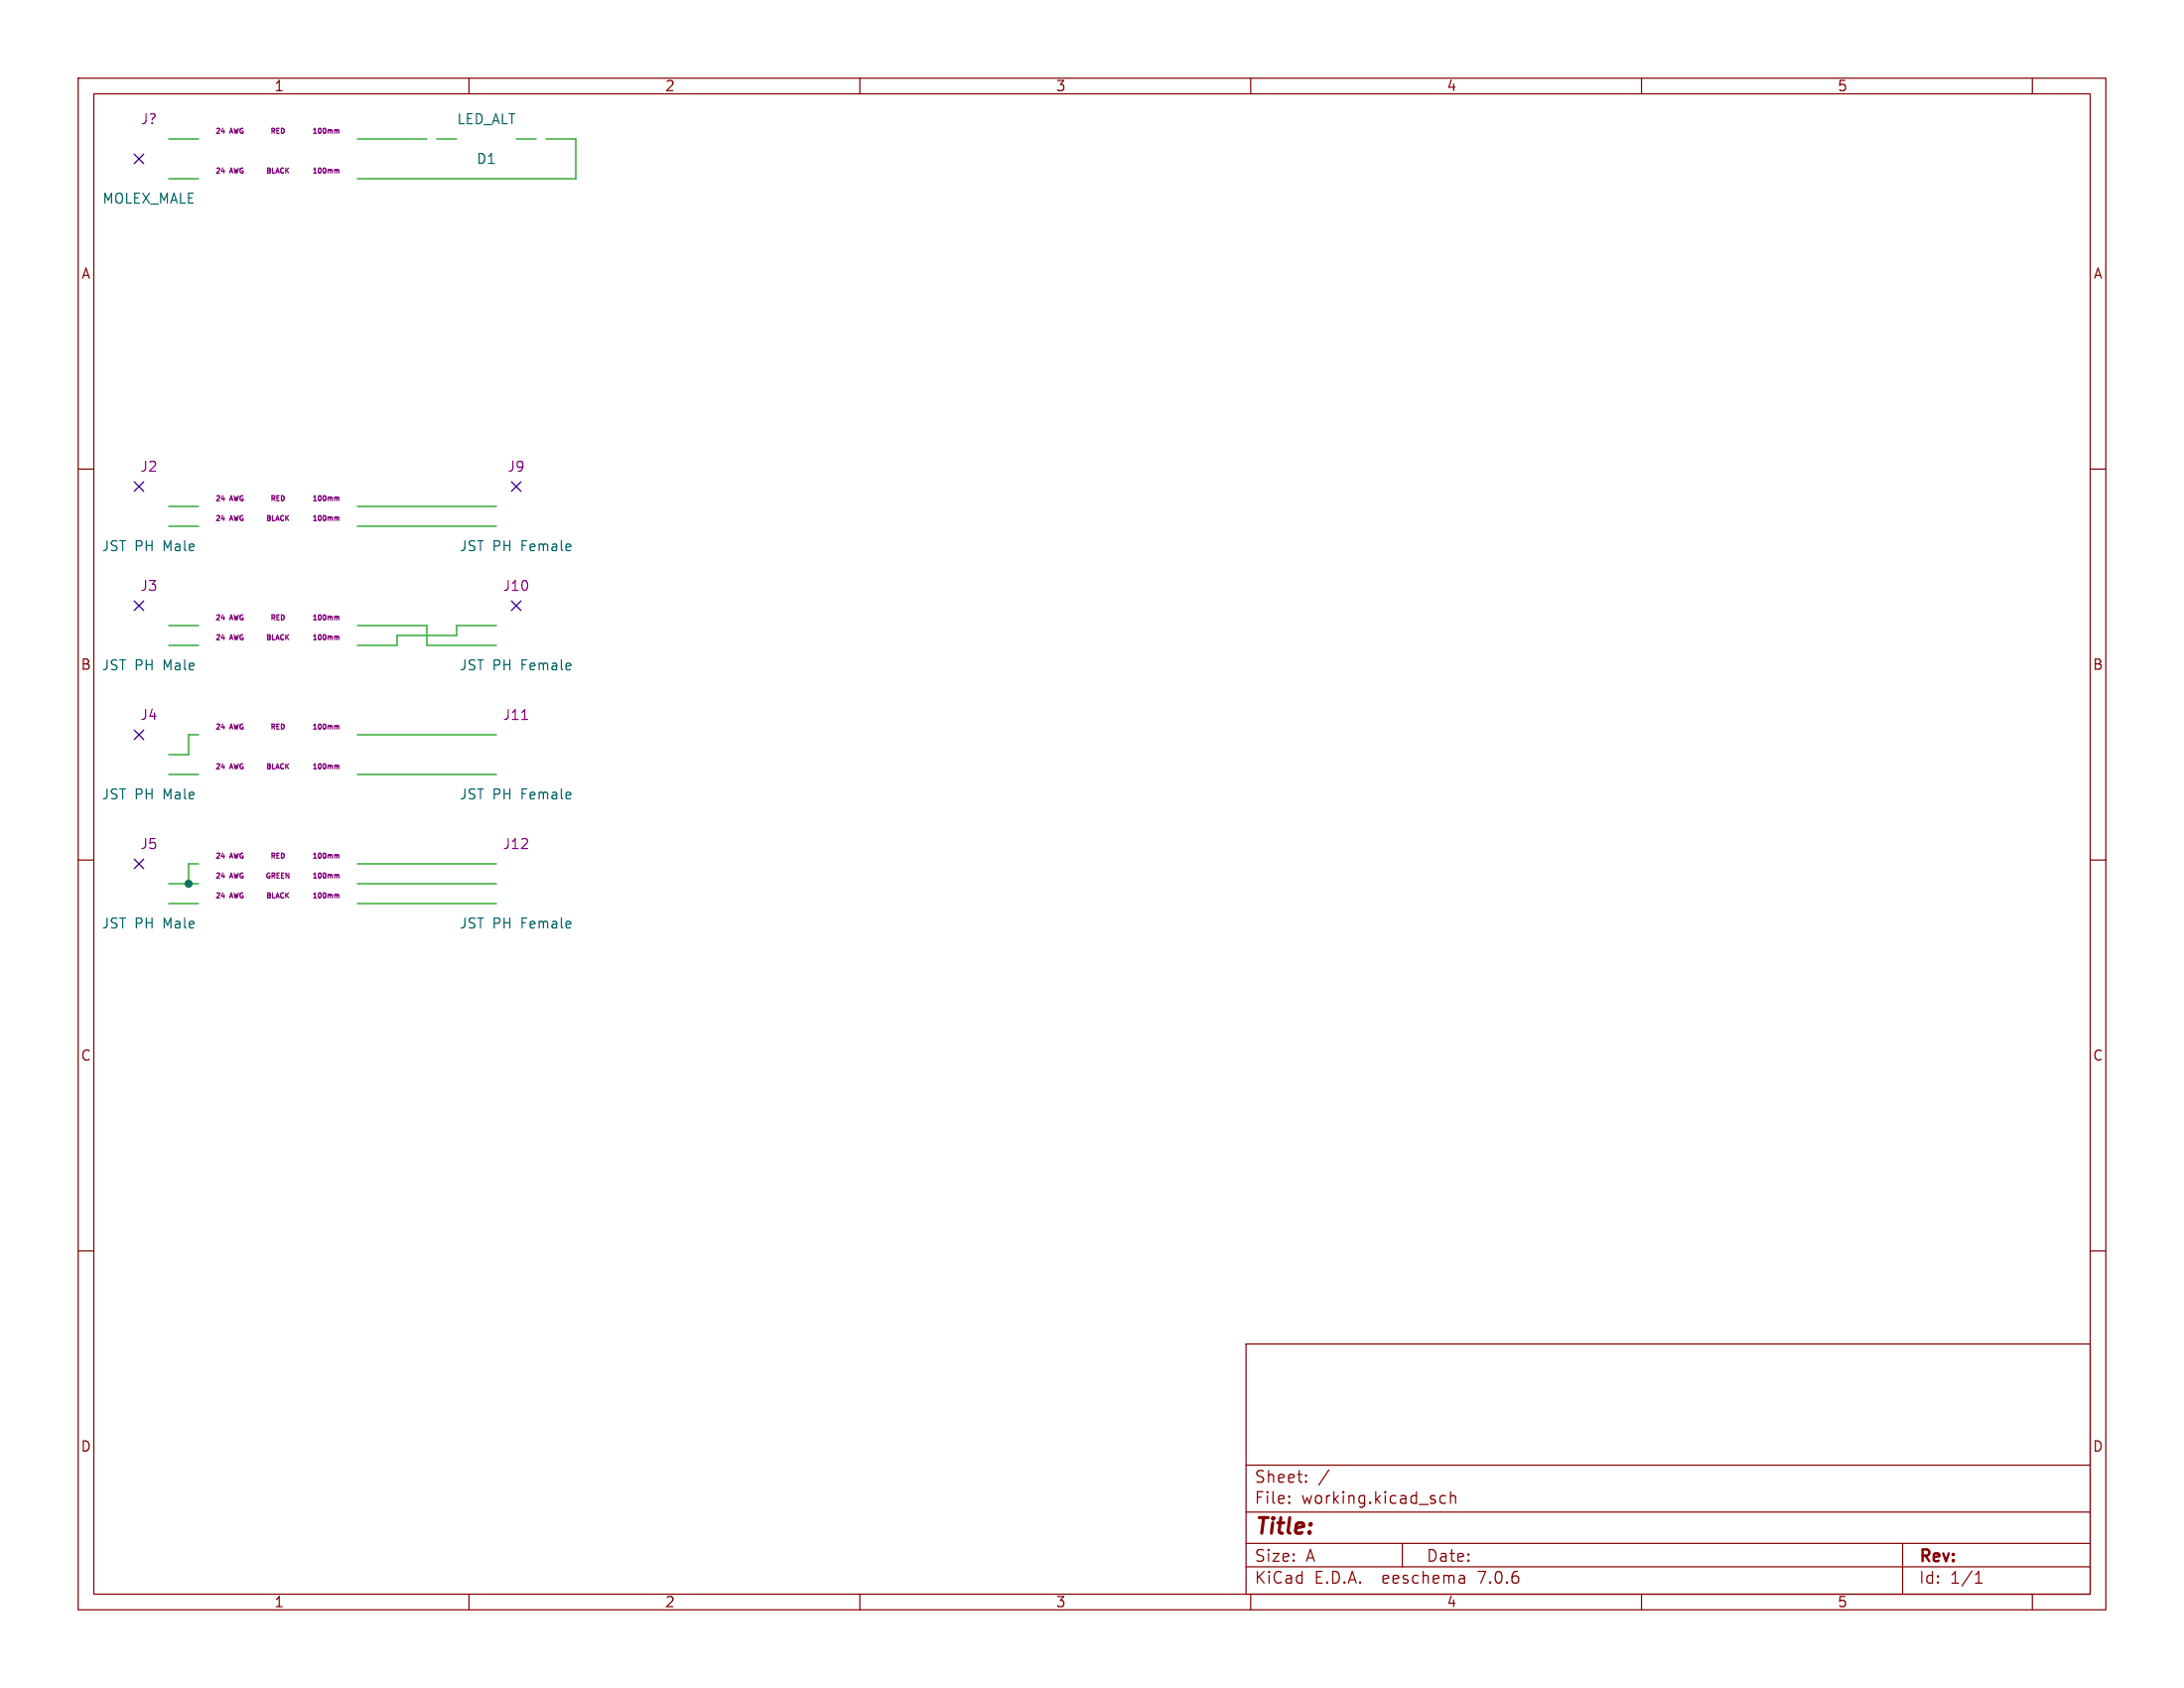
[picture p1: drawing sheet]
(kicad_sch (version 20230121) (generator eeschema)

 (paper "A")

 (lib_symbols)

 (junction (at 24.13 113.03) (diameter 0) (color 0 0 0 0))

 (no_connect (at 17.78 20.32))
 (no_connect (at 17.78 77.47))
 (no_connect (at 17.78 110.49))
 (no_connect (at 66.04 77.47))
 (no_connect (at 17.78 93.98))
 (no_connect (at 66.04 62.23))
 (no_connect (at 17.78 62.23))

 (wire (pts (xy 21.59 113.03) (xy 24.13 113.03)) (stroke (width 0) (type default)))
 (wire (pts (xy 45.72 99.06) (xy 63.5 99.06)) (stroke (width 0) (type default)))
 (wire (pts (xy 24.13 96.52) (xy 24.13 93.98)) (stroke (width 0) (type default)))
 (wire (pts (xy 50.8 81.28) (xy 58.42 81.28)) (stroke (width 0) (type default)))
 (wire (pts (xy 50.8 82.55) (xy 45.72 82.55)) (stroke (width 0) (type default)))
 (wire (pts (xy 55.88 17.78) (xy 58.42 17.78)) (stroke (width 0) (type default)))
 (wire (pts (xy 58.42 81.28) (xy 58.42 80.01)) (stroke (width 0) (type default)))
 (wire (pts (xy 50.8 82.55) (xy 50.8 81.28)) (stroke (width 0) (type default)))
 (wire (pts (xy 21.59 22.86) (xy 25.4 22.86)) (stroke (width 0) (type default)))
 (wire (pts (xy 25.4 113.03) (xy 24.13 113.03)) (stroke (width 0) (type default)))
 (wire (pts (xy 73.66 22.86) (xy 45.72 22.86)) (stroke (width 0) (type default)))
 (wire (pts (xy 25.4 115.57) (xy 21.59 115.57)) (stroke (width 0) (type default)))
 (wire (pts (xy 24.13 113.03) (xy 24.13 110.49)) (stroke (width 0) (type default)))
 (wire (pts (xy 58.42 80.01) (xy 63.5 80.01)) (stroke (width 0) (type default)))
 (wire (pts (xy 21.59 64.77) (xy 25.4 64.77)) (stroke (width 0) (type default)))
 (wire (pts (xy 25.4 82.55) (xy 21.59 82.55)) (stroke (width 0) (type default)))
 (wire (pts (xy 45.72 110.49) (xy 63.5 110.49)) (stroke (width 0) (type default)))
 (wire (pts (xy 69.85 17.78) (xy 73.66 17.78)) (stroke (width 0) (type default)))
 (wire (pts (xy 21.59 80.01) (xy 25.4 80.01)) (stroke (width 0) (type default)))
 (wire (pts (xy 24.13 93.98) (xy 25.4 93.98)) (stroke (width 0) (type default)))
 (wire (pts (xy 73.66 17.78) (xy 73.66 22.86)) (stroke (width 0) (type default)))
 (wire (pts (xy 54.61 80.01) (xy 45.72 80.01)) (stroke (width 0) (type default)))
 (wire (pts (xy 25.4 17.78) (xy 21.59 17.78)) (stroke (width 0) (type default)))
 (wire (pts (xy 45.72 113.03) (xy 63.5 113.03)) (stroke (width 0) (type default)))
 (wire (pts (xy 45.72 115.57) (xy 63.5 115.57)) (stroke (width 0) (type default)))
 (wire (pts (xy 45.72 67.31) (xy 63.5 67.31)) (stroke (width 0) (type default)))
 (wire (pts (xy 24.13 110.49) (xy 25.4 110.49)) (stroke (width 0) (type default)))
 (wire (pts (xy 25.4 99.06) (xy 21.59 99.06)) (stroke (width 0) (type default)))
 (wire (pts (xy 54.61 82.55) (xy 54.61 80.01)) (stroke (width 0) (type default)))
 (wire (pts (xy 54.61 82.55) (xy 63.5 82.55)) (stroke (width 0) (type default)))
 (wire (pts (xy 21.59 96.52) (xy 24.13 96.52)) (stroke (width 0) (type default)))
 (wire (pts (xy 45.72 93.98) (xy 63.5 93.98)) (stroke (width 0) (type default)))
 (wire (pts (xy 68.58 17.78) (xy 66.04 17.78)) (stroke (width 0) (type default)))
 (wire (pts (xy 45.72 64.77) (xy 63.5 64.77)) (stroke (width 0) (type default)))
 (wire (pts (xy 54.61 17.78) (xy 45.72 17.78)) (stroke (width 0) (type default)))
 (wire (pts (xy 25.4 67.31) (xy 21.59 67.31)) (stroke (width 0) (type default)))

 (symbol (lib_id "VDW_Cabling:Wire") (at 35.56 64.77 0) (unit 1) (in_bom yes) (on_board yes) (dnp no)
  (property "Reference" "W3" (at 39.37 69.85 0) (effects (font (size 1.27 1.27)) hide))
  (property "Value" "Wire" (at 39.37 68.58 0) (effects (font (size 1.27 1.27)) hide))
  (property "Footprint" "" (at 33.02 66.04 0) (effects (font (size 1.27 1.27)) hide))
  (property "Datasheet" "" (at 35.56 63.5 0) (effects (font (size 1.27 1.27)) hide))
  (property "Wire-Color" "RED" (at 35.56 63.754 0) (effects (font (size 0.635 0.635))))
  (property "Wire-Length" "100mm" (at 43.561 63.754 0) (effects (font (size 0.635 0.635)) (justify right)))
  (property "Wire-Gauge" "24 AWG" (at 27.559 63.754 0) (effects (font (size 0.635 0.635)) (justify left)))
  (property "Wire-Strand" "7/32" (at 39.37 69.85 0) (effects (font (size 1.27 1.27)) hide))
  (property "Wire-Insulation Material" "PVC" (at 39.37 69.85 0) (effects (font (size 1.27 1.27)) hide))
  (property "Wire-Insulation Size" ".016\"" (at 39.37 69.85 0) (effects (font (size 1.27 1.27)) hide))
  (property "Anchor" "No" (at 0 129.54 0) (effects (font (size 1.27 1.27)) hide)))

 (symbol (lib_id "VDW_Cabling:Wire") (at 35.56 67.31 0) (unit 1) (in_bom yes) (on_board yes) (dnp no)
  (property "Reference" "W4" (at 39.37 72.39 0) (effects (font (size 1.27 1.27)) hide))
  (property "Value" "Wire" (at 39.37 71.12 0) (effects (font (size 1.27 1.27)) hide))
  (property "Footprint" "" (at 33.02 68.58 0) (effects (font (size 1.27 1.27)) hide))
  (property "Datasheet" "" (at 35.56 66.04 0) (effects (font (size 1.27 1.27)) hide))
  (property "Wire-Color" "BLACK" (at 35.56 66.294 0) (effects (font (size 0.635 0.635))))
  (property "Wire-Length" "100mm" (at 43.561 66.294 0) (effects (font (size 0.635 0.635)) (justify right)))
  (property "Wire-Gauge" "24 AWG" (at 27.559 66.294 0) (effects (font (size 0.635 0.635)) (justify left)))
  (property "Wire-Strand" "7/32" (at 39.37 72.39 0) (effects (font (size 1.27 1.27)) hide))
  (property "Wire-Insulation Material" "PVC" (at 39.37 72.39 0) (effects (font (size 1.27 1.27)) hide))
  (property "Wire-Insulation Size" ".016\"" (at 39.37 72.39 0) (effects (font (size 1.27 1.27)) hide))
  (property "Anchor" "No" (at 0 134.62 0) (effects (font (size 1.27 1.27)) hide)))

 (symbol (lib_id "VDW_Cabling:HOUSING_MALE_01_03") (at 20.32 64.77 0) (unit 1) (in_bom yes) (on_board yes) (dnp no)
  (property "Reference" "HOUSING2" (at 20.32 64.77 0) (effects (font (size 1.27 1.27)) hide))
  (property "Value" "JST PH Male" (at 19.05 69.85 0) (effects (font (size 1.27 1.27))))
  (property "Footprint" "" (at 20.32 63.5 0) (effects (font (size 1.27 1.27)) hide))
  (property "Datasheet" "" (at 20.32 63.5 0) (effects (font (size 1.27 1.27)) hide))
  (property "Anchor" "Yes" (at 20.32 64.77 0) (effects (font (size 1.27 1.27)) hide))
  (property "Label" "J2" (at 19.05 59.69 0) (effects (font (size 1.27 1.27)))))

 (symbol (lib_id "VDW_Cabling:HOUSING_FEMALE_01_03") (at 66.04 64.77 0) (unit 1) (in_bom yes) (on_board yes) (dnp no)
  (property "Reference" "HOUSING6" (at 66.04 64.77 0) (effects (font (size 1.27 1.27)) hide))
  (property "Value" "JST PH Female" (at 66.04 69.85 0) (effects (font (size 1.27 1.27))))
  (property "Footprint" "" (at 64.77 63.5 0) (effects (font (size 1.27 1.27)) hide))
  (property "Datasheet" "" (at 64.77 63.5 0) (effects (font (size 1.27 1.27)) hide))
  (property "Label" "J9" (at 66.04 59.69 0) (effects (font (size 1.27 1.27))))
  (property "Anchor" "No" (at 66.04 64.77 0) (effects (font (size 1.27 1.27)) hide)))

 (symbol (lib_id "VDW_Cabling:TERMINAL_MALE") (at 19.05 64.77 0) (unit 1) (in_bom yes) (on_board yes) (dnp no)
  (property "Reference" "TERMINAL3" (at 24.13 59.69 0) (effects (font (size 1.27 1.27)) hide))
  (property "Value" "TERMINAL_MALE" (at 24.13 59.69 0) (effects (font (size 1.27 1.27)) hide))
  (property "Footprint" "" (at 30.48 55.88 0) (effects (font (size 1.27 1.27)) hide))
  (property "Datasheet" "" (at 30.48 55.88 0) (effects (font (size 1.27 1.27)) hide))
  (property "Anchor" "No" (at 0 129.54 0) (effects (font (size 1.27 1.27)) hide))
  (property "Wire-Strip" ".060" (at 24.13 59.69 0) (effects (font (size 1.27 1.27)) hide)))

 (symbol (lib_id "VDW_Cabling:TERMINAL_MALE") (at 19.05 67.31 0) (unit 1) (in_bom yes) (on_board yes) (dnp no)
  (property "Reference" "TERMINAL4" (at 24.13 62.23 0) (effects (font (size 1.27 1.27)) hide))
  (property "Value" "TERMINAL_MALE" (at 24.13 62.23 0) (effects (font (size 1.27 1.27)) hide))
  (property "Footprint" "" (at 30.48 58.42 0) (effects (font (size 1.27 1.27)) hide))
  (property "Datasheet" "" (at 30.48 58.42 0) (effects (font (size 1.27 1.27)) hide))
  (property "Wire-Strip" ".060" (at 24.13 62.23 0) (effects (font (size 1.27 1.27)) hide))
  (property "Anchor" "No" (at 0 134.62 0) (effects (font (size 1.27 1.27)) hide)))

 (symbol (lib_id "VDW_Cabling:TERMINAL_FEMALE") (at 66.04 64.77 0) (unit 1) (in_bom yes) (on_board yes) (dnp no)
  (property "Reference" "TERMINAL11" (at 66.04 59.69 0) (effects (font (size 1.27 1.27)) hide))
  (property "Value" "TERMINAL_FEMALE" (at 66.04 59.69 0) (effects (font (size 1.27 1.27)) hide))
  (property "Footprint" "" (at 77.47 55.88 0) (effects (font (size 1.27 1.27)) hide))
  (property "Datasheet" "" (at 77.47 55.88 0) (effects (font (size 1.27 1.27)) hide))
  (property "Wire-Strip" ".060" (at 66.04 59.69 0) (effects (font (size 1.27 1.27)) hide))
  (property "Anchor" "No" (at 0 129.54 0) (effects (font (size 1.27 1.27)) hide)))

 (symbol (lib_id "VDW_Cabling:TERMINAL_FEMALE") (at 66.04 67.31 0) (unit 1) (in_bom yes) (on_board yes) (dnp no)
  (property "Reference" "TERMINAL12" (at 66.04 62.23 0) (effects (font (size 1.27 1.27)) hide))
  (property "Value" "TERMINAL_FEMALE" (at 66.04 62.23 0) (effects (font (size 1.27 1.27)) hide))
  (property "Footprint" "" (at 77.47 58.42 0) (effects (font (size 1.27 1.27)) hide))
  (property "Datasheet" "" (at 77.47 58.42 0) (effects (font (size 1.27 1.27)) hide))
  (property "Wire-Strip" ".060" (at 66.04 62.23 0) (effects (font (size 1.27 1.27)) hide))
  (property "Anchor" "No" (at 0 134.62 0) (effects (font (size 1.27 1.27)) hide)))

 (symbol (lib_id "VDW_Cabling:Wire") (at 35.56 80.01 0) (unit 1) (in_bom yes) (on_board yes) (dnp no)
  (property "Reference" "W5" (at 39.37 85.09 0) (effects (font (size 1.27 1.27)) hide))
  (property "Value" "Wire" (at 39.37 83.82 0) (effects (font (size 1.27 1.27)) hide))
  (property "Footprint" "" (at 33.02 81.28 0) (effects (font (size 1.27 1.27)) hide))
  (property "Datasheet" "" (at 35.56 78.74 0) (effects (font (size 1.27 1.27)) hide))
  (property "Wire-Color" "RED" (at 35.56 78.994 0) (effects (font (size 0.635 0.635))))
  (property "Wire-Length" "100mm" (at 43.561 78.994 0) (effects (font (size 0.635 0.635)) (justify right)))
  (property "Wire-Gauge" "24 AWG" (at 27.559 78.994 0) (effects (font (size 0.635 0.635)) (justify left)))
  (property "Wire-Strand" "7/32" (at 39.37 85.09 0) (effects (font (size 1.27 1.27)) hide))
  (property "Wire-Insulation Material" "PVC" (at 39.37 85.09 0) (effects (font (size 1.27 1.27)) hide))
  (property "Wire-Insulation Size" ".016\"" (at 39.37 85.09 0) (effects (font (size 1.27 1.27)) hide))
  (property "Anchor" "No" (at 0 160.02 0) (effects (font (size 1.27 1.27)) hide)))

 (symbol (lib_id "VDW_Cabling:Wire") (at 35.56 82.55 0) (unit 1) (in_bom yes) (on_board yes) (dnp no)
  (property "Reference" "W6" (at 39.37 87.63 0) (effects (font (size 1.27 1.27)) hide))
  (property "Value" "Wire" (at 39.37 86.36 0) (effects (font (size 1.27 1.27)) hide))
  (property "Footprint" "" (at 33.02 83.82 0) (effects (font (size 1.27 1.27)) hide))
  (property "Datasheet" "" (at 35.56 81.28 0) (effects (font (size 1.27 1.27)) hide))
  (property "Wire-Color" "BLACK" (at 35.56 81.534 0) (effects (font (size 0.635 0.635))))
  (property "Wire-Length" "100mm" (at 43.561 81.534 0) (effects (font (size 0.635 0.635)) (justify right)))
  (property "Wire-Gauge" "24 AWG" (at 27.559 81.534 0) (effects (font (size 0.635 0.635)) (justify left)))
  (property "Wire-Strand" "7/32" (at 39.37 87.63 0) (effects (font (size 1.27 1.27)) hide))
  (property "Wire-Insulation Material" "PVC" (at 39.37 87.63 0) (effects (font (size 1.27 1.27)) hide))
  (property "Wire-Insulation Size" ".016\"" (at 39.37 87.63 0) (effects (font (size 1.27 1.27)) hide))
  (property "Anchor" "No" (at 0 165.1 0) (effects (font (size 1.27 1.27)) hide)))

 (symbol (lib_id "VDW_Cabling:HOUSING_MALE_01_03") (at 20.32 80.01 0) (unit 1) (in_bom yes) (on_board yes) (dnp no)
  (property "Reference" "HOUSING3" (at 20.32 80.01 0) (effects (font (size 1.27 1.27)) hide))
  (property "Value" "JST PH Male" (at 19.05 85.09 0) (effects (font (size 1.27 1.27))))
  (property "Footprint" "" (at 20.32 78.74 0) (effects (font (size 1.27 1.27)) hide))
  (property "Datasheet" "" (at 20.32 78.74 0) (effects (font (size 1.27 1.27)) hide))
  (property "Label" "J3" (at 19.05 74.93 0) (effects (font (size 1.27 1.27))))
  (property "Anchor" "Yes" (at 20.32 80.01 0) (effects (font (size 1.27 1.27)) hide)))

 (symbol (lib_id "VDW_Cabling:HOUSING_FEMALE_01_03") (at 66.04 80.01 0) (unit 1) (in_bom yes) (on_board yes) (dnp no)
  (property "Reference" "HOUSING7" (at 66.04 80.01 0) (effects (font (size 1.27 1.27)) hide))
  (property "Value" "JST PH Female" (at 66.04 85.09 0) (effects (font (size 1.27 1.27))))
  (property "Footprint" "" (at 64.77 78.74 0) (effects (font (size 1.27 1.27)) hide))
  (property "Datasheet" "" (at 64.77 78.74 0) (effects (font (size 1.27 1.27)) hide))
  (property "Label" "J10" (at 66.04 74.93 0) (effects (font (size 1.27 1.27))))
  (property "Anchor" "No" (at 66.04 80.01 0) (effects (font (size 1.27 1.27)) hide)))

 (symbol (lib_id "VDW_Cabling:TERMINAL_MALE") (at 19.05 80.01 0) (unit 1) (in_bom yes) (on_board yes) (dnp no)
  (property "Reference" "TERMINAL5" (at 24.13 74.93 0) (effects (font (size 1.27 1.27)) hide))
  (property "Value" "TERMINAL_MALE" (at 24.13 74.93 0) (effects (font (size 1.27 1.27)) hide))
  (property "Footprint" "" (at 30.48 71.12 0) (effects (font (size 1.27 1.27)) hide))
  (property "Datasheet" "" (at 30.48 71.12 0) (effects (font (size 1.27 1.27)) hide))
  (property "Wire-Strip" ".060" (at 24.13 74.93 0) (effects (font (size 1.27 1.27)) hide))
  (property "Anchor" "No" (at 0 160.02 0) (effects (font (size 1.27 1.27)) hide)))

 (symbol (lib_id "VDW_Cabling:TERMINAL_MALE") (at 19.05 82.55 0) (unit 1) (in_bom yes) (on_board yes) (dnp no)
  (property "Reference" "TERMINAL6" (at 24.13 77.47 0) (effects (font (size 1.27 1.27)) hide))
  (property "Value" "TERMINAL_MALE" (at 24.13 77.47 0) (effects (font (size 1.27 1.27)) hide))
  (property "Footprint" "" (at 30.48 73.66 0) (effects (font (size 1.27 1.27)) hide))
  (property "Datasheet" "" (at 30.48 73.66 0) (effects (font (size 1.27 1.27)) hide))
  (property "Wire-Strip" ".060" (at 24.13 77.47 0) (effects (font (size 1.27 1.27)) hide))
  (property "Anchor" "No" (at 0 165.1 0) (effects (font (size 1.27 1.27)) hide)))

 (symbol (lib_id "VDW_Cabling:TERMINAL_FEMALE") (at 66.04 80.01 0) (unit 1) (in_bom yes) (on_board yes) (dnp no)
  (property "Reference" "TERMINAL13" (at 66.04 74.93 0) (effects (font (size 1.27 1.27)) hide))
  (property "Value" "TERMINAL_FEMALE" (at 66.04 74.93 0) (effects (font (size 1.27 1.27)) hide))
  (property "Footprint" "" (at 77.47 71.12 0) (effects (font (size 1.27 1.27)) hide))
  (property "Datasheet" "" (at 77.47 71.12 0) (effects (font (size 1.27 1.27)) hide))
  (property "Wire-Strip" ".060" (at 66.04 74.93 0) (effects (font (size 1.27 1.27)) hide))
  (property "Anchor" "No" (at 0 160.02 0) (effects (font (size 1.27 1.27)) hide)))

 (symbol (lib_id "VDW_Cabling:TERMINAL_FEMALE") (at 66.04 82.55 0) (unit 1) (in_bom yes) (on_board yes) (dnp no)
  (property "Reference" "TERMINAL14" (at 66.04 77.47 0) (effects (font (size 1.27 1.27)) hide))
  (property "Value" "TERMINAL_FEMALE" (at 66.04 77.47 0) (effects (font (size 1.27 1.27)) hide))
  (property "Footprint" "" (at 77.47 73.66 0) (effects (font (size 1.27 1.27)) hide))
  (property "Datasheet" "" (at 77.47 73.66 0) (effects (font (size 1.27 1.27)) hide))
  (property "Wire-Strip" ".060" (at 66.04 77.47 0) (effects (font (size 1.27 1.27)) hide))
  (property "Anchor" "No" (at 0 165.1 0) (effects (font (size 1.27 1.27)) hide)))

 (symbol (lib_id "VDW_Cabling:Wire") (at 35.56 93.98 0) (unit 1) (in_bom yes) (on_board yes) (dnp no)
  (property "Reference" "W7" (at 39.37 99.06 0) (effects (font (size 1.27 1.27)) hide))
  (property "Value" "Wire" (at 39.37 97.79 0) (effects (font (size 1.27 1.27)) hide))
  (property "Footprint" "" (at 33.02 95.25 0) (effects (font (size 1.27 1.27)) hide))
  (property "Datasheet" "" (at 35.56 92.71 0) (effects (font (size 1.27 1.27)) hide))
  (property "Wire-Color" "RED" (at 35.56 92.964 0) (effects (font (size 0.635 0.635))))
  (property "Wire-Length" "100mm" (at 43.561 92.964 0) (effects (font (size 0.635 0.635)) (justify right)))
  (property "Wire-Gauge" "24 AWG" (at 27.559 92.964 0) (effects (font (size 0.635 0.635)) (justify left)))
  (property "Wire-Strand" "7/32" (at 39.37 99.06 0) (effects (font (size 1.27 1.27)) hide))
  (property "Wire-Insulation Material" "PVC" (at 39.37 99.06 0) (effects (font (size 1.27 1.27)) hide))
  (property "Wire-Insulation Size" ".016\"" (at 39.37 99.06 0) (effects (font (size 1.27 1.27)) hide))
  (property "Anchor" "No" (at 0 187.96 0) (effects (font (size 1.27 1.27)) hide)))

 (symbol (lib_id "VDW_Cabling:Wire") (at 35.56 99.06 0) (unit 1) (in_bom yes) (on_board yes) (dnp no)
  (property "Reference" "W8" (at 39.37 104.14 0) (effects (font (size 1.27 1.27)) hide))
  (property "Value" "Wire" (at 39.37 102.87 0) (effects (font (size 1.27 1.27)) hide))
  (property "Footprint" "" (at 33.02 100.33 0) (effects (font (size 1.27 1.27)) hide))
  (property "Datasheet" "" (at 35.56 97.79 0) (effects (font (size 1.27 1.27)) hide))
  (property "Wire-Color" "BLACK" (at 35.56 98.044 0) (effects (font (size 0.635 0.635))))
  (property "Wire-Length" "100mm" (at 43.561 98.044 0) (effects (font (size 0.635 0.635)) (justify right)))
  (property "Wire-Gauge" "24 AWG" (at 27.559 98.044 0) (effects (font (size 0.635 0.635)) (justify left)))
  (property "Wire-Strand" "7/32" (at 39.37 104.14 0) (effects (font (size 1.27 1.27)) hide))
  (property "Wire-Insulation Material" "PVC" (at 39.37 104.14 0) (effects (font (size 1.27 1.27)) hide))
  (property "Wire-Insulation Size" ".016\"" (at 39.37 104.14 0) (effects (font (size 1.27 1.27)) hide))
  (property "Anchor" "No" (at 0 198.12 0) (effects (font (size 1.27 1.27)) hide)))

 (symbol (lib_id "VDW_Cabling:HOUSING_MALE_01_03") (at 20.32 96.52 0) (unit 1) (in_bom yes) (on_board yes) (dnp no)
  (property "Reference" "HOUSING4" (at 20.32 96.52 0) (effects (font (size 1.27 1.27)) hide))
  (property "Value" "JST PH Male" (at 19.05 101.6 0) (effects (font (size 1.27 1.27))))
  (property "Footprint" "" (at 20.32 95.25 0) (effects (font (size 1.27 1.27)) hide))
  (property "Datasheet" "" (at 20.32 95.25 0) (effects (font (size 1.27 1.27)) hide))
  (property "Label" "J4" (at 19.05 91.44 0) (effects (font (size 1.27 1.27))))
  (property "Anchor" "Yes" (at 20.32 96.52 0) (effects (font (size 1.27 1.27)) hide)))

 (symbol (lib_id "VDW_Cabling:HOUSING_FEMALE_01_03") (at 66.04 96.52 0) (unit 1) (in_bom yes) (on_board yes) (dnp no)
  (property "Reference" "HOUSING8" (at 66.04 96.52 0) (effects (font (size 1.27 1.27)) hide))
  (property "Value" "JST PH Female" (at 66.04 101.6 0) (effects (font (size 1.27 1.27))))
  (property "Footprint" "" (at 64.77 95.25 0) (effects (font (size 1.27 1.27)) hide))
  (property "Datasheet" "" (at 64.77 95.25 0) (effects (font (size 1.27 1.27)) hide))
  (property "Label" "J11" (at 66.04 91.44 0) (effects (font (size 1.27 1.27))))
  (property "Anchor" "No" (at 66.04 96.52 0) (effects (font (size 1.27 1.27)) hide)))

 (symbol (lib_id "VDW_Cabling:TERMINAL_MALE") (at 19.05 96.52 0) (unit 1) (in_bom yes) (on_board yes) (dnp no)
  (property "Reference" "TERMINAL7" (at 24.13 91.44 0) (effects (font (size 1.27 1.27)) hide))
  (property "Value" "TERMINAL_MALE" (at 24.13 91.44 0) (effects (font (size 1.27 1.27)) hide))
  (property "Footprint" "" (at 30.48 87.63 0) (effects (font (size 1.27 1.27)) hide))
  (property "Datasheet" "" (at 30.48 87.63 0) (effects (font (size 1.27 1.27)) hide))
  (property "Wire-Strip" ".060" (at 24.13 91.44 0) (effects (font (size 1.27 1.27)) hide))
  (property "Anchor" "No" (at 0 193.04 0) (effects (font (size 1.27 1.27)) hide)))

 (symbol (lib_id "VDW_Cabling:TERMINAL_MALE") (at 19.05 99.06 0) (unit 1) (in_bom yes) (on_board yes) (dnp no)
  (property "Reference" "TERMINAL8" (at 24.13 93.98 0) (effects (font (size 1.27 1.27)) hide))
  (property "Value" "TERMINAL_MALE" (at 24.13 93.98 0) (effects (font (size 1.27 1.27)) hide))
  (property "Footprint" "" (at 30.48 90.17 0) (effects (font (size 1.27 1.27)) hide))
  (property "Datasheet" "" (at 30.48 90.17 0) (effects (font (size 1.27 1.27)) hide))
  (property "Wire-Strip" ".060" (at 24.13 93.98 0) (effects (font (size 1.27 1.27)) hide))
  (property "Anchor" "No" (at 0 198.12 0) (effects (font (size 1.27 1.27)) hide)))

 (symbol (lib_id "VDW_Cabling:TERMINAL_FEMALE") (at 66.04 93.98 0) (unit 1) (in_bom yes) (on_board yes) (dnp no)
  (property "Reference" "TERMINAL15" (at 66.04 88.9 0) (effects (font (size 1.27 1.27)) hide))
  (property "Value" "TERMINAL_FEMALE" (at 66.04 88.9 0) (effects (font (size 1.27 1.27)) hide))
  (property "Footprint" "" (at 77.47 85.09 0) (effects (font (size 1.27 1.27)) hide))
  (property "Datasheet" "" (at 77.47 85.09 0) (effects (font (size 1.27 1.27)) hide))
  (property "Wire-Strip" ".060" (at 66.04 88.9 0) (effects (font (size 1.27 1.27)) hide))
  (property "Anchor" "No" (at 0 187.96 0) (effects (font (size 1.27 1.27)) hide)))

 (symbol (lib_id "VDW_Cabling:TERMINAL_FEMALE") (at 66.04 99.06 0) (unit 1) (in_bom yes) (on_board yes) (dnp no)
  (property "Reference" "TERMINAL16" (at 66.04 93.98 0) (effects (font (size 1.27 1.27)) hide))
  (property "Value" "TERMINAL_FEMALE" (at 66.04 93.98 0) (effects (font (size 1.27 1.27)) hide))
  (property "Footprint" "" (at 77.47 90.17 0) (effects (font (size 1.27 1.27)) hide))
  (property "Datasheet" "" (at 77.47 90.17 0) (effects (font (size 1.27 1.27)) hide))
  (property "Wire-Strip" ".060" (at 66.04 93.98 0) (effects (font (size 1.27 1.27)) hide))
  (property "Anchor" "No" (at 0 198.12 0) (effects (font (size 1.27 1.27)) hide)))

 (symbol (lib_id "VDW_Cabling:Wire") (at 35.56 110.49 0) (unit 1) (in_bom yes) (on_board yes) (dnp no)
  (property "Reference" "W9" (at 39.37 115.57 0) (effects (font (size 1.27 1.27)) hide))
  (property "Value" "Wire" (at 39.37 114.3 0) (effects (font (size 1.27 1.27)) hide))
  (property "Footprint" "" (at 33.02 111.76 0) (effects (font (size 1.27 1.27)) hide))
  (property "Datasheet" "" (at 35.56 109.22 0) (effects (font (size 1.27 1.27)) hide))
  (property "Wire-Color" "RED" (at 35.56 109.474 0) (effects (font (size 0.635 0.635))))
  (property "Wire-Length" "100mm" (at 43.561 109.474 0) (effects (font (size 0.635 0.635)) (justify right)))
  (property "Wire-Gauge" "24 AWG" (at 27.559 109.474 0) (effects (font (size 0.635 0.635)) (justify left)))
  (property "Wire-Strand" "7/32" (at 39.37 115.57 0) (effects (font (size 1.27 1.27)) hide))
  (property "Wire-Insulation Material" "PVC" (at 39.37 115.57 0) (effects (font (size 1.27 1.27)) hide))
  (property "Wire-Insulation Size" ".016\"" (at 39.37 115.57 0) (effects (font (size 1.27 1.27)) hide))
  (property "Anchor" "No" (at 0 220.98 0) (effects (font (size 1.27 1.27)) hide)))

 (symbol (lib_id "VDW_Cabling:Wire") (at 35.56 115.57 0) (unit 1) (in_bom yes) (on_board yes) (dnp no)
  (property "Reference" "W11" (at 39.37 120.65 0) (effects (font (size 1.27 1.27)) hide))
  (property "Value" "Wire" (at 39.37 119.38 0) (effects (font (size 1.27 1.27)) hide))
  (property "Footprint" "" (at 33.02 116.84 0) (effects (font (size 1.27 1.27)) hide))
  (property "Datasheet" "" (at 35.56 114.3 0) (effects (font (size 1.27 1.27)) hide))
  (property "Wire-Color" "BLACK" (at 35.56 114.554 0) (effects (font (size 0.635 0.635))))
  (property "Wire-Length" "100mm" (at 43.561 114.554 0) (effects (font (size 0.635 0.635)) (justify right)))
  (property "Wire-Gauge" "24 AWG" (at 27.559 114.554 0) (effects (font (size 0.635 0.635)) (justify left)))
  (property "Wire-Strand" "7/32" (at 39.37 120.65 0) (effects (font (size 1.27 1.27)) hide))
  (property "Wire-Insulation Material" "PVC" (at 39.37 120.65 0) (effects (font (size 1.27 1.27)) hide))
  (property "Wire-Insulation Size" ".016\"" (at 39.37 120.65 0) (effects (font (size 1.27 1.27)) hide))
  (property "Anchor" "No" (at 0 231.14 0) (effects (font (size 1.27 1.27)) hide)))

 (symbol (lib_id "VDW_Cabling:HOUSING_MALE_01_03") (at 20.32 113.03 0) (unit 1) (in_bom yes) (on_board yes) (dnp no)
  (property "Reference" "HOUSING5" (at 20.32 113.03 0) (effects (font (size 1.27 1.27)) hide))
  (property "Value" "JST PH Male" (at 19.05 118.11 0) (effects (font (size 1.27 1.27))))
  (property "Footprint" "" (at 20.32 111.76 0) (effects (font (size 1.27 1.27)) hide))
  (property "Datasheet" "" (at 20.32 111.76 0) (effects (font (size 1.27 1.27)) hide))
  (property "Label" "J5" (at 19.05 107.95 0) (effects (font (size 1.27 1.27))))
  (property "Anchor" "Yes" (at 20.32 113.03 0) (effects (font (size 1.27 1.27)) hide)))

 (symbol (lib_id "VDW_Cabling:HOUSING_FEMALE_01_03") (at 66.04 113.03 0) (unit 1) (in_bom yes) (on_board yes) (dnp no)
  (property "Reference" "HOUSING9" (at 66.04 113.03 0) (effects (font (size 1.27 1.27)) hide))
  (property "Value" "JST PH Female" (at 66.04 118.11 0) (effects (font (size 1.27 1.27))))
  (property "Footprint" "" (at 64.77 111.76 0) (effects (font (size 1.27 1.27)) hide))
  (property "Datasheet" "" (at 64.77 111.76 0) (effects (font (size 1.27 1.27)) hide))
  (property "Label" "J12" (at 66.04 107.95 0) (effects (font (size 1.27 1.27))))
  (property "Anchor" "No" (at 66.04 113.03 0) (effects (font (size 1.27 1.27)) hide)))

 (symbol (lib_id "VDW_Cabling:TERMINAL_MALE") (at 19.05 113.03 0) (unit 1) (in_bom yes) (on_board yes) (dnp no)
  (property "Reference" "TERMINAL9" (at 24.13 107.95 0) (effects (font (size 1.27 1.27)) hide))
  (property "Value" "TERMINAL_MALE" (at 24.13 107.95 0) (effects (font (size 1.27 1.27)) hide))
  (property "Footprint" "" (at 30.48 104.14 0) (effects (font (size 1.27 1.27)) hide))
  (property "Datasheet" "" (at 30.48 104.14 0) (effects (font (size 1.27 1.27)) hide))
  (property "Wire-Strip" ".060" (at 24.13 107.95 0) (effects (font (size 1.27 1.27)) hide))
  (property "Anchor" "No" (at 0 226.06 0) (effects (font (size 1.27 1.27)) hide)))

 (symbol (lib_id "VDW_Cabling:TERMINAL_MALE") (at 19.05 115.57 0) (unit 1) (in_bom yes) (on_board yes) (dnp no)
  (property "Reference" "TERMINAL10" (at 24.13 110.49 0) (effects (font (size 1.27 1.27)) hide))
  (property "Value" "TERMINAL_MALE" (at 24.13 110.49 0) (effects (font (size 1.27 1.27)) hide))
  (property "Footprint" "" (at 30.48 106.68 0) (effects (font (size 1.27 1.27)) hide))
  (property "Datasheet" "" (at 30.48 106.68 0) (effects (font (size 1.27 1.27)) hide))
  (property "Wire-Strip" ".060" (at 24.13 110.49 0) (effects (font (size 1.27 1.27)) hide))
  (property "Anchor" "No" (at 0 231.14 0) (effects (font (size 1.27 1.27)) hide)))

 (symbol (lib_id "VDW_Cabling:TERMINAL_FEMALE") (at 66.04 115.57 0) (unit 1) (in_bom yes) (on_board yes) (dnp no)
  (property "Reference" "TERMINAL19" (at 66.04 110.49 0) (effects (font (size 1.27 1.27)) hide))
  (property "Value" "TERMINAL_FEMALE" (at 66.04 110.49 0) (effects (font (size 1.27 1.27)) hide))
  (property "Footprint" "" (at 77.47 106.68 0) (effects (font (size 1.27 1.27)) hide))
  (property "Datasheet" "" (at 77.47 106.68 0) (effects (font (size 1.27 1.27)) hide))
  (property "Wire-Strip" ".060" (at 66.04 110.49 0) (effects (font (size 1.27 1.27)) hide))
  (property "Anchor" "No" (at 0 231.14 0) (effects (font (size 1.27 1.27)) hide)))

 (symbol (lib_id "VDW_Cabling:TERMINAL_FEMALE") (at 66.04 110.49 0) (unit 1) (in_bom yes) (on_board yes) (dnp no)
  (property "Reference" "TERMINAL17" (at 66.04 105.41 0) (effects (font (size 1.27 1.27)) hide))
  (property "Value" "TERMINAL_FEMALE" (at 66.04 105.41 0) (effects (font (size 1.27 1.27)) hide))
  (property "Footprint" "" (at 77.47 101.6 0) (effects (font (size 1.27 1.27)) hide))
  (property "Datasheet" "" (at 77.47 101.6 0) (effects (font (size 1.27 1.27)) hide))
  (property "Wire-Strip" ".060" (at 66.04 105.41 0) (effects (font (size 1.27 1.27)) hide))
  (property "Anchor" "No" (at 0 220.98 0) (effects (font (size 1.27 1.27)) hide)))

 (symbol (lib_id "VDW_Cabling:Wire") (at 35.56 113.03 0) (unit 1) (in_bom yes) (on_board yes) (dnp no)
  (property "Reference" "W10" (at 39.37 118.11 0) (effects (font (size 1.27 1.27)) hide))
  (property "Value" "Wire" (at 39.37 116.84 0) (effects (font (size 1.27 1.27)) hide))
  (property "Footprint" "" (at 33.02 114.3 0) (effects (font (size 1.27 1.27)) hide))
  (property "Datasheet" "" (at 35.56 111.76 0) (effects (font (size 1.27 1.27)) hide))
  (property "Wire-Color" "GREEN" (at 35.56 112.014 0) (effects (font (size 0.635 0.635))))
  (property "Wire-Length" "100mm" (at 43.561 112.014 0) (effects (font (size 0.635 0.635)) (justify right)))
  (property "Wire-Gauge" "24 AWG" (at 27.559 112.014 0) (effects (font (size 0.635 0.635)) (justify left)))
  (property "Wire-Strand" "7/32" (at 39.37 118.11 0) (effects (font (size 1.27 1.27)) hide))
  (property "Wire-Insulation Material" "PVC" (at 39.37 118.11 0) (effects (font (size 1.27 1.27)) hide))
  (property "Wire-Insulation Size" ".016\"" (at 39.37 118.11 0) (effects (font (size 1.27 1.27)) hide))
  (property "Anchor" "No" (at 0 226.06 0) (effects (font (size 1.27 1.27)) hide)))

 (symbol (lib_id "VDW_Cabling:TERMINAL_FEMALE") (at 66.04 113.03 0) (unit 1) (in_bom yes) (on_board yes) (dnp no)
  (property "Reference" "TERMINAL18" (at 66.04 107.95 0) (effects (font (size 1.27 1.27)) hide))
  (property "Value" "TERMINAL_FEMALE" (at 66.04 107.95 0) (effects (font (size 1.27 1.27)) hide))
  (property "Footprint" "" (at 77.47 104.14 0) (effects (font (size 1.27 1.27)) hide))
  (property "Datasheet" "" (at 77.47 104.14 0) (effects (font (size 1.27 1.27)) hide))
  (property "Wire-Strip" ".060" (at 66.04 107.95 0) (effects (font (size 1.27 1.27)) hide))
  (property "Anchor" "No" (at 0 226.06 0) (effects (font (size 1.27 1.27)) hide)))

 (symbol (lib_id "VDW_Cabling:HOUSING_MALE_01_03") (at 20.32 20.32 0) (unit 1) (in_bom yes) (on_board yes) (dnp no)
  (property "Reference" "HOUSING1" (at 20.32 20.32 0) (effects (font (size 1.27 1.27)) hide))
  (property "Value" "MOLEX_MALE" (at 19.05 25.4 0) (effects (font (size 1.27 1.27))))
  (property "Footprint" "" (at 20.32 19.05 0) (effects (font (size 1.27 1.27)) hide))
  (property "Datasheet" "" (at 20.32 19.05 0) (effects (font (size 1.27 1.27)) hide))
  (property "Anchor" "Yes" (at 20.32 20.32 0) (effects (font (size 1.27 1.27)) hide))
  (property "Label" "J?" (at 19.05 15.24 0) (effects (font (size 1.27 1.27)))))

 (symbol (lib_id "VDW_Cabling:TERMINAL_MALE") (at 19.05 22.86 0) (unit 1) (in_bom yes) (on_board yes) (dnp no)
  (property "Reference" "TERMINAL2" (at 24.13 17.78 0) (effects (font (size 1.27 1.27)) hide))
  (property "Value" "TERMINAL_MALE" (at 24.13 17.78 0) (effects (font (size 1.27 1.27)) hide))
  (property "Footprint" "" (at 30.48 13.97 0) (effects (font (size 1.27 1.27)) hide))
  (property "Datasheet" "" (at 30.48 13.97 0) (effects (font (size 1.27 1.27)) hide))
  (property "Anchor" "No" (at 29.21 12.7 0) (effects (font (size 1.27 1.27)) hide))
  (property "Wire-Strip" ".060" (at 24.13 17.78 0) (effects (font (size 1.27 1.27)) hide)))

 (symbol (lib_id "VDW_Cabling:TERMINAL_MALE") (at 19.05 17.78 0) (unit 1) (in_bom yes) (on_board yes) (dnp no)
  (property "Reference" "TERMINAL1" (at 24.13 12.7 0) (effects (font (size 1.27 1.27)) hide))
  (property "Value" "TERMINAL_MALE" (at 24.13 12.7 0) (effects (font (size 1.27 1.27)) hide))
  (property "Footprint" "" (at 30.48 8.89 0) (effects (font (size 1.27 1.27)) hide))
  (property "Datasheet" "" (at 30.48 8.89 0) (effects (font (size 1.27 1.27)) hide))
  (property "Anchor" "No" (at 29.21 7.62 0) (effects (font (size 1.27 1.27)) hide))
  (property "Wire-Strip" ".060" (at 24.13 12.7 0) (effects (font (size 1.27 1.27)) hide)))

 (symbol (lib_id "VDW_Cabling:Wire") (at 35.56 17.78 0) (unit 1) (in_bom yes) (on_board yes) (dnp no)
  (property "Reference" "W1" (at 39.37 22.86 0) (effects (font (size 1.27 1.27)) hide))
  (property "Value" "Wire" (at 39.37 21.59 0) (effects (font (size 1.27 1.27)) hide))
  (property "Footprint" "" (at 33.02 19.05 0) (effects (font (size 1.27 1.27)) hide))
  (property "Datasheet" "" (at 35.56 16.51 0) (effects (font (size 1.27 1.27)) hide))
  (property "Wire-Color" "RED" (at 35.56 16.764 0) (effects (font (size 0.635 0.635))))
  (property "Wire-Length" "100mm" (at 43.561 16.764 0) (effects (font (size 0.635 0.635)) (justify right)))
  (property "Wire-Gauge" "24 AWG" (at 27.559 16.764 0) (effects (font (size 0.635 0.635)) (justify left)))
  (property "Wire-Strand" "7/32" (at 39.37 22.86 0) (effects (font (size 1.27 1.27)) hide))
  (property "Wire-Insulation Material" "PVC" (at 39.37 22.86 0) (effects (font (size 1.27 1.27)) hide))
  (property "Wire-Insulation Size" ".016\"" (at 39.37 22.86 0) (effects (font (size 1.27 1.27)) hide))
  (property "Anchor" "No" (at 0 35.56 0) (effects (font (size 1.27 1.27)) hide)))

 (symbol (lib_id "VDW_Cabling:Wire") (at 35.56 22.86 0) (unit 1) (in_bom yes) (on_board yes) (dnp no)
  (property "Reference" "W2" (at 39.37 27.94 0) (effects (font (size 1.27 1.27)) hide))
  (property "Value" "Wire" (at 39.37 26.67 0) (effects (font (size 1.27 1.27)) hide))
  (property "Footprint" "" (at 33.02 24.13 0) (effects (font (size 1.27 1.27)) hide))
  (property "Datasheet" "" (at 35.56 21.59 0) (effects (font (size 1.27 1.27)) hide))
  (property "Wire-Color" "BLACK" (at 35.56 21.844 0) (effects (font (size 0.635 0.635))))
  (property "Wire-Length" "100mm" (at 43.561 21.844 0) (effects (font (size 0.635 0.635)) (justify right)))
  (property "Wire-Gauge" "24 AWG" (at 27.559 21.844 0) (effects (font (size 0.635 0.635)) (justify left)))
  (property "Wire-Strand" "7/32" (at 39.37 27.94 0) (effects (font (size 1.27 1.27)) hide))
  (property "Wire-Insulation Material" "PVC" (at 39.37 27.94 0) (effects (font (size 1.27 1.27)) hide))
  (property "Wire-Insulation Size" ".016\"" (at 39.37 27.94 0) (effects (font (size 1.27 1.27)) hide))
  (property "Anchor" "No" (at 0 45.72 0) (effects (font (size 1.27 1.27)) hide)))

 (symbol (lib_id "Device:LED_ALT") (at 62.23 17.78 180) (unit 1) (in_bom yes) (on_board yes) (dnp no)
  (property "Reference" "D1" (at 62.23 20.32 0) (effects (font (size 1.27 1.27))))
  (property "Value" "LED_ALT" (at 62.23 15.24 0) (effects (font (size 1.27 1.27))))
  (property "Footprint" "" (at 62.23 17.78 0) (effects (font (size 1.27 1.27)) hide))
  (property "Datasheet" "~" (at 62.23 17.78 0) (effects (font (size 1.27 1.27)) hide))
  (property "Label" "D1" (at 62.23 17.78 0) (effects (font (size 1.27 1.27)) hide)))

 (symbol (lib_id "VDW_Cabling:HeatShrink") (at 55.88 17.78 0) (unit 1) (in_bom yes) (on_board yes) (dnp no)
  (property "Reference" "HS1" (at 55.88 17.78 0) (effects (font (size 1.27 1.27)) hide))
  (property "Value" "HeatShrink" (at 55.88 17.78 0) (effects (font (size 1.27 1.27)) hide))
  (property "Footprint" "" (at 72.39 10.16 0) (effects (font (size 1.27 1.27)) hide))
  (property "Datasheet" "" (at 72.39 10.16 0) (effects (font (size 1.27 1.27)) hide))
  (property "Anchor" "No" (at 68.58 5.08 0) (effects (font (size 1.27 1.27)) hide))
  (property "Length" "1\"" (at 55.88 17.78 0) (effects (font (size 1.27 1.27)) hide))
  (property "Diameter" ".032\"" (at 55.88 17.78 0) (effects (font (size 1.27 1.27)) hide))
  (property "Color" "Black" (at 55.88 17.78 0) (effects (font (size 1.27 1.27)) hide))
  (property "Joint Type" "Lap" (at 55.88 17.78 0) (effects (font (size 1.27 1.27)) hide)))

 (symbol (lib_id "VDW_Cabling:HeatShrink") (at 69.85 17.78 0) (unit 1) (in_bom yes) (on_board yes) (dnp no)
  (property "Reference" "HS2" (at 69.85 17.78 0) (effects (font (size 1.27 1.27)) hide))
  (property "Value" "HeatShrink" (at 69.85 17.78 0) (effects (font (size 1.27 1.27)) hide))
  (property "Footprint" "" (at 86.36 10.16 0) (effects (font (size 1.27 1.27)) hide))
  (property "Datasheet" "" (at 86.36 10.16 0) (effects (font (size 1.27 1.27)) hide))
  (property "Anchor" "No" (at 82.55 5.08 0) (effects (font (size 1.27 1.27)) hide))
  (property "Length" "1\"" (at 69.85 17.78 0) (effects (font (size 1.27 1.27)) hide))
  (property "Diameter" ".032\"" (at 69.85 17.78 0) (effects (font (size 1.27 1.27)) hide))
  (property "Color" "Black" (at 69.85 17.78 0) (effects (font (size 1.27 1.27)) hide))
  (property "Joint Type" "Lap" (at 69.85 17.78 0) (effects (font (size 1.27 1.27)) hide)))

 (sheet_instances (path "" (page "1"))))
